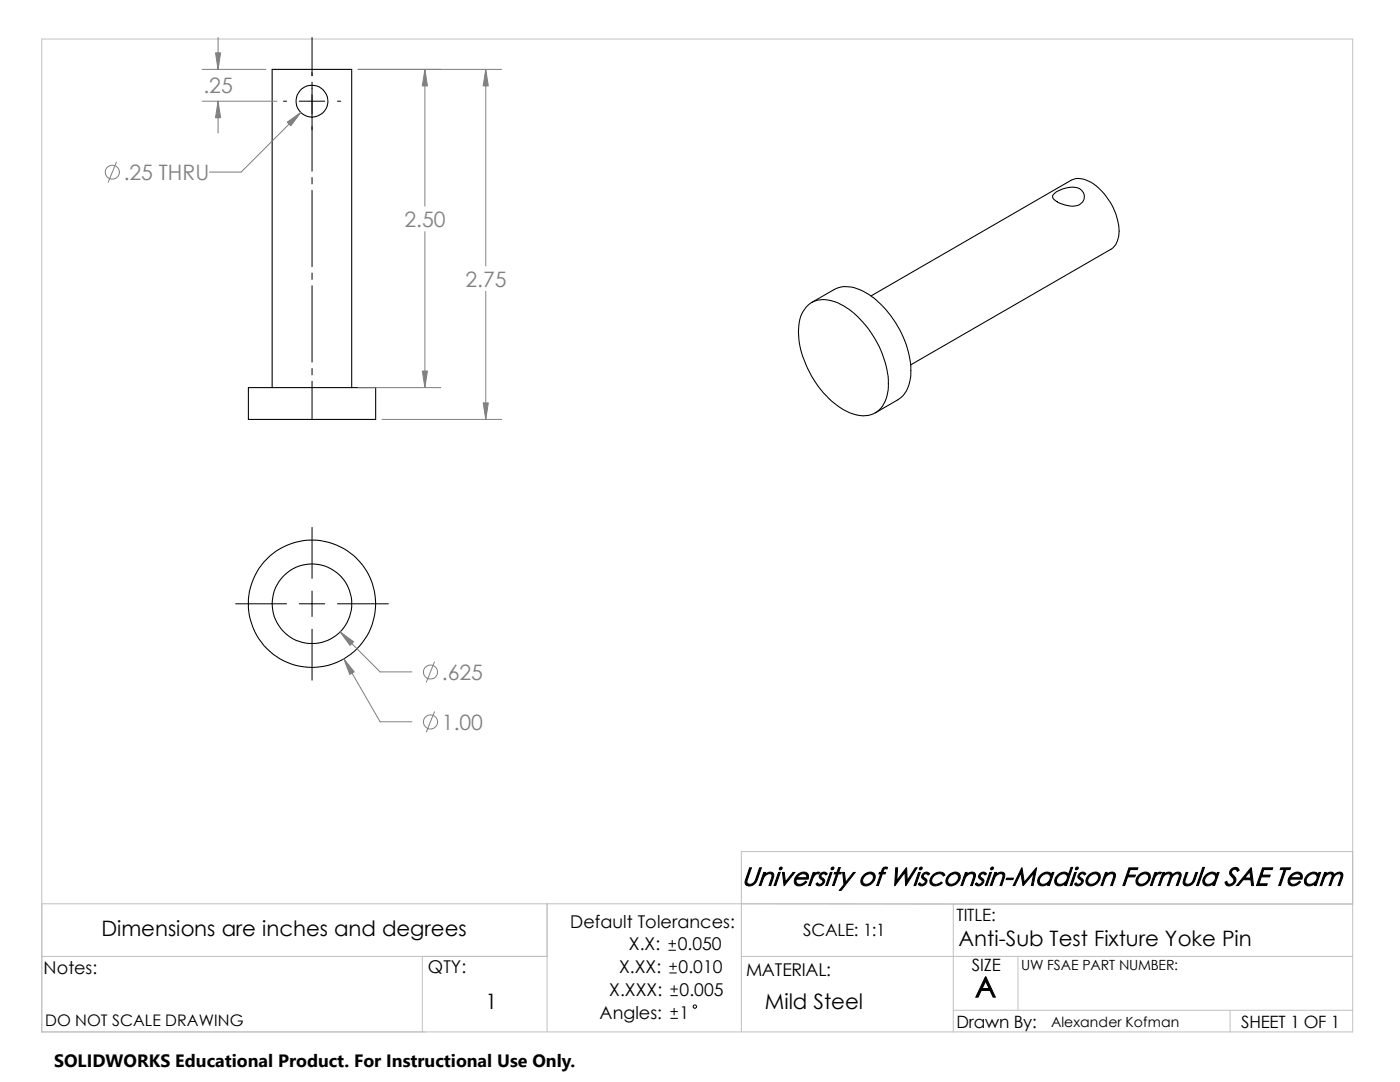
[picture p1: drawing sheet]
<svg xmlns="http://www.w3.org/2000/svg" width="279mm" height="216mm" viewBox="0 0 279 216" stroke-linecap="round" stroke-linejoin="round" font-family="sans-serif">
<g fill="none" stroke="#c0c0c0" stroke-width=".2">
<path d="M8.3 7.8h261.7v198.1h-261.7zM270 169.9h-122v36M8.3 190.8h100.9M8.3 180.3h261.7M84.3 190.8v15.1M109.2 180.3v25.6M148 180.3l42.2 .1M148 190.8h122M190.2 180.4h79.8M190.2 180.4v25.5M203.2 190.8v10.8M190.2 201.6h79.8"/>
<path d="M245.5 201.6v4.3"/>
</g>
<g fill="none" stroke="#000" stroke-width=".21">
<path d="M210.5 38.6a5.6 5.6 0 0 1 4.9-1 1.85 1.85 0 0 1 .9 2.1 1.85 1.85 0 0 1-1.8 1.4 4.9 4.9 0 0 1-4.4-1.7 .69 .69 0 0 1 .4-.8zM173.8 59.1l39.9-23.1a4.6 4.6 0 0 1 5 1 12.1 12.1 0 0 1 4.6 10.1 3.4 3.4 0 0 1-1.6 2.6l-40 23.1M49.6 77.3h25.4v6.4h-25.4zM54.3 77.3v-63.5h15.9v63.5M161.2 61a5.5 5.5 0 0 1 6.5-.3 19.5 19.5 0 0 1 9.3 13 9.2 9.2 0 0 1-1.2 7.7 5 5 0 0 1-5.7 1.1 17 17 0 0 1-8.9-8.9 14.6 14.6 0 0 1-1.4-10.5l.5-1zM162 60.4l4.5-2.6a6.7 6.7 0 0 1 6.9 1 19.7 19.7 0 0 1 8.4 15.8 6.2 6.2 0 0 1-2.6 5.2l-4.5 2.6"/>
<circle cx="62.3" cy="20.2" r="3.2"/>
<circle cx="62.3" cy="120.5" r="7.9"/>
<circle cx="62.3" cy="120.5" r="12.7"/>
</g>
<g fill="none" stroke="#000" stroke-width=".2">
<path d="M62.3 7.5v7.6M62.3 16.4v17.8M56.6 20.2h.6M59.7 20.2h5.1M62.3 35.4v1.3M62.3 38v15.2M67.4 20.2h.6M62.3 54.5v1.3M62.3 57v15.3M62.3 73.5v1.3M62.3 76.1v7.6M62.3 105.2v10.2"/>
<path d="M62.3 117.9v5.1M47 120.5h10.2M59.7 120.5h5.1M62.3 125.6v10.1M67.4 120.5h10.1M133.5 189.6h1.3M133.5 188.3h1.3M133.6 194.1h1.4M133.6 192.8h1.4M133.9 198.7h1.3M133.9 197.4h1.3M134.2 187.6v1.4"/>
<path d="M134.3 192.2v1.3M134.5 196.7v1.3M133.9 203.2h1.3M133.9 201.8h1.3M134.5 201.2v1.3"/>
<circle cx="138.7" cy="200.9" r=".34"/>
</g>
<g fill="none" stroke="#808080" stroke-width=".2">
<path d="M40.3 13.8h12.7M43.5 7.5v6.3M71.5 13.8h28.6M84.8 13.8v27.3M96.9 13.8v39.3M23.2 32.3l-1.6 4.1M40.3 20.2h15M43.5 20.2v6.3M60 22.4l-11.9 11.9h-6.3M84.8 46.2v31.1M96.9 58.1v25.6M71.5 77.3h16.5"/>
<path d="M76.2 83.7h23.9M67.9 126.1l8 8h6.3M68.6 131.5l7.3 12.5h6.3M86.7 132.1l-1.6 4M86.7 142l-1.6 4"/>
<circle cx="22.4" cy="34.4" r="1.4"/>
<circle cx="85.9" cy="134.1" r="1.41"/>
<circle cx="85.9" cy="144.1" r="1.41"/>
</g>
<g fill="#808080" stroke="#808080" stroke-width=".2">
<path d="M96.9 13.8l.6 3.3h-1.1z"/>
<path d="M43 10.5h1l-.5 3.3z"/>
<path d="M84.8 13.8l.5 3.3h-1z"/>
<path d="M84.3 74h1l-.5 3.3z"/>
<path d="M96.4 80.4h1.1l-.6 3.3z"/>
<path d="M43.5 20.2l.5 3.3h-1z"/>
<path d="M57.3 24.4l2.7-2-2 2.7z"/>
<path d="M68.6 131.5l2.1 2.6-.9 .5z"/>
<path d="M67.9 126.1l2.7 2-.8 .7z"/>
</g>
<path d="M10.8 209.2h104.1v6.7h-104.1z" fill="#fff"/>
<text font-size="5.6" x="194.6" y="199">A</text>
<text font-size="5.2" x="148" y="176.7">University of Wisconsin-Madison Formula SAE Team</text>
<g font-size="4.2" fill="#808080">
<text x="40.6" y="18.5">.25</text>
<text x="24.7" y="36">.25 THRU</text>
<text x="80.7" y="45.4">2.50</text>
<text x="92.9" y="57.3">2.75</text>
<text x="88.2" y="135.7">.625</text>
<text x="88.2" y="145.7">1.00</text>
</g>
<g font-size="4.2">
<text x="20.2" y="186.9">Dimensions are inches and degrees</text>
<text x="191.3" y="188.8">Anti-Sub Test Fixture Yoke Pin</text>
<text x="96.9" y="201.3">1</text>
<text x="152.7" y="201.3">Mild Steel</text>
</g>
<text font-size="3.6" x="10.8" y="213">SOLIDWORKS Educational Product. For Instructional Use Only.</text>
<g font-size="3.5">
<text x="113.8" y="185.1">Default Tolerances:</text>
<text x="125.5" y="189.7">X.X:</text>
<text x="135.3" y="189.7">0.050</text>
<text x="8.7" y="194.4">Notes:</text>
<text x="85.4" y="194.2">QTY:</text>
<text x="123.5" y="194.2">X.XX:</text>
<text x="135.4" y="194.2">0.010</text>
<text x="148.9" y="194.7">MATERIAL:</text>
<text x="119.6" y="203.2">Angles:</text>
<text x="121.6" y="198.7">X.XXX:</text>
<text x="135.6" y="198.7">0.005</text>
<text x="135.6" y="203.2">1</text>
</g>
<g font-size="3.4">
<text x="190.9" y="183.9">TITLE:</text>
<text x="160.3" y="186.8">SCALE: 1:1</text>
<text x="194" y="193.8">SIZE</text>
<text x="190.9" y="205.1">Drawn By:</text>
<text x="247.7" y="205.1">SHEET 1 OF 1</text>
</g>
<text font-size="3.2" x="9" y="204.8">DO NOT SCALE DRAWING</text>
<g font-size="2.8">
<text x="203.8" y="193.5">UW FSAE PART NUMBER:</text>
<text x="209.8" y="204.9">Alexander Kofman</text>
</g>
</svg>
